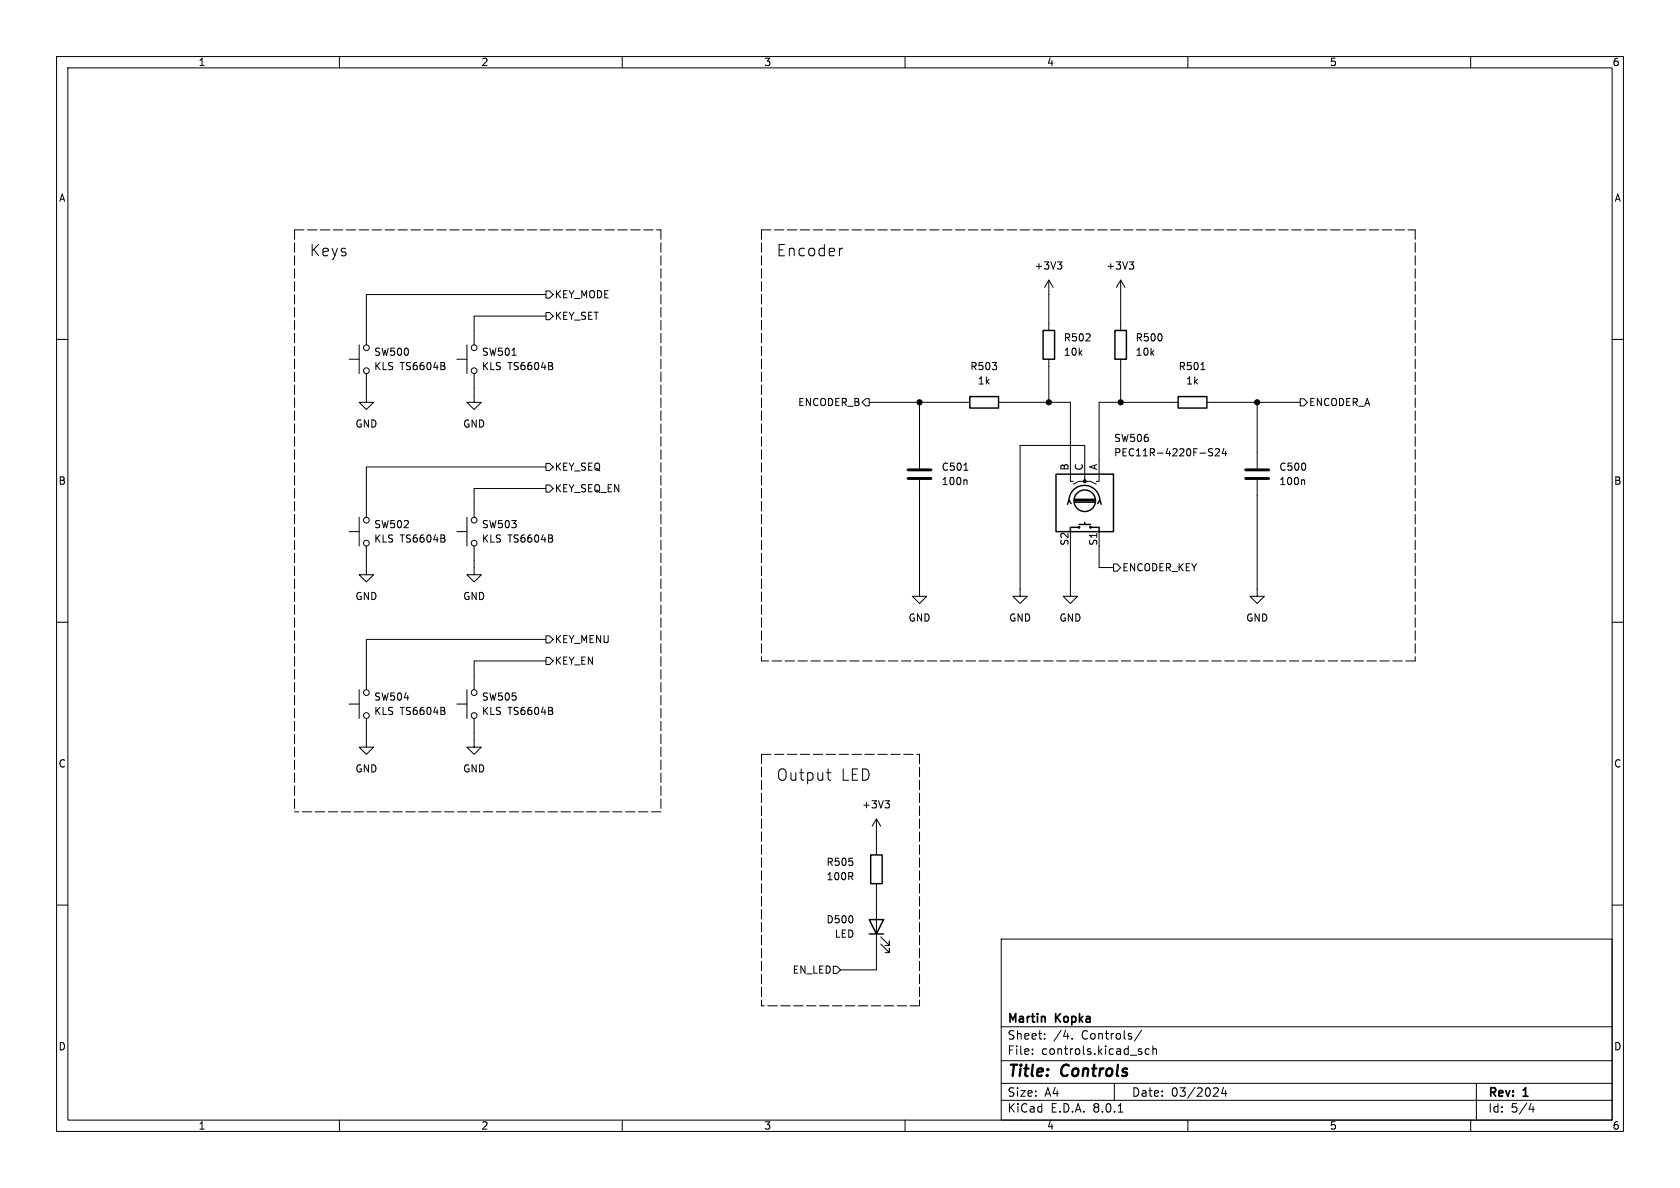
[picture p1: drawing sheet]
<svg xmlns="http://www.w3.org/2000/svg" width="297mm" height="210mm" viewBox="0 0 297 210" stroke-linecap="round" stroke-linejoin="round" font-family="sans-serif">
<g fill="none" stroke="#000" stroke-width=".18">
<path d="M10 10h277v190h-277zM12 12h273v186h-273zM60 10v2M110 10v2M160 10v2M210 10v2M260 10v2M10 60h2M96.5 55.2h.7l.6 .7-.6 .6h-.7zM96.5 51.4h.7l.6 .7-.6 .6h-.7zM96.5 55.9h-12.7v5.1M96.5 52.1h-31.7v8.9"/>
<path d="M149 43.9l-.5 .2M185.4 49.5l-.7 1.3M185.4 49.5v8.9M185.4 49.5l.8 1.3M186.9 46.3h.8l-.4 .5M187.5 46.8l.2 .2v.3l-.2 .3M198.1 49.5v8.9M198.1 49.5l-.7 1.3M198.1 49.5l.8 1.3M199.6 46.3h.8l-.4 .5M200.2 46.8l.2 .2v.3l-.2 .3M285 60h2"/>
<path d="M61.7 63.5h1.8M63.5 61v5M64.8 66v5.1h1.2l-1.2 1.3-1.3-1.3h1.3M78.6 64.8v.4M80.8 63.5h1.7M82.5 61v5M83.8 66v5.1h1.3l-1.3 1.3-1.3-1.3h1.3M90.5 62.8h.7M97.7 64.8v.4M153 70.5h.7v1.3h-.7l-.6-.7zM153.7 71.1h17.7M162.6 71.1v11.7"/>
<path d="M176.5 71.1h12.7v14h.5M185.4 63.5v7.6M198.1 63.5v7.6M208.3 71.1h-14v14h-.5M212.3 65.3h.7M213.4 71.1h16.5M214.4 79.4l-.5-.1-.2 .1v.4l.6 .2 .1 .3-.3 .3-.4-.1M214.9 79.4l.4-.1 .3 .4-.8 .9h.8M216.4 79.3l-.3 .9h.8M216.7 79.7v.9M222.2 71.1v11.7M229.9 70.5h.6l.6 .6-.6 .7h-.6z"/>
<path d="M61.7 94h1.8M63.5 91.4v5.1M64.8 96.5v5.1h1.2l-1.2 1.3-1.3-1.3h1.3M78.6 95.3v.4M80.8 94h1.7M82.5 91.4v5.1M83.8 96.5v5.1h1.3l-1.3 1.3-1.3-1.3h1.3M96.5 85.7h.7l.6 .7-.6 .6h-.7zM96.5 81.9h.7l.6 .7-.6 .6h-.7zM96.5 86.4h-12.7v5M96.5 82.6h-31.7v8.8M97.7 95.3v.4"/>
<path d="M162.6 84.8v20.6h1.2l-1.2 1.3-1.3-1.3h1.3M170.4 83.1h.7M170.8 84.8l.2 .2v.7M189.2 96.5v8.9h1.3l-1.3 1.3-1.2-1.3h1.2M189.7 85.6l1.1-.5h1v-6.4h-11.5v26.7h1.3l-1.3 1.3-1.2-1.3h1.2M191.8 84.6v.5h1l1 .5M194.3 94v6.3h2.5M196.8 99.7h.7l.6 .6-.6 .7h-.7zM222.2 84.8v20.6h1.3l-1.3 1.3-1.2-1.3h1.2M230.5 84.8l.1 .2v.7M10 110h2M96.5 112.4h.7l.6 .6-.6 .7h-.7z"/>
<path d="M96.5 116.2h.7l.6 .6-.6 .7h-.7zM96.5 116.8h-12.7v5.1M96.5 113h-31.7v8.9M285 110h2M61.7 124.5h1.8M63.5 121.9v5.1M64.8 127v5.1h1.2l-1.2 1.3-1.3-1.3h1.3M78.6 125.8v.4M80.8 124.5h1.7M82.5 121.9v5.1M83.8 127v5.1h1.3l-1.3 1.3-1.3-1.3h1.3M97.7 125.8v.4"/>
<path d="M146.1 136.6h.8M146.4 137.6l.1 .2 .4 .1M10 160h2M154.9 144.8v6.3M154.9 156.2v15.3h-6.3M154.9 144.8l-.7 1.3M154.9 144.8l.8 1.3M156.5 141.5h.7l-.4 .5M157 142l.2 .3v.3l-.2 .2M285 160h2M147.3 170.8h.7l.6 .7-.6 .6h-.7zM155.7 166.9l1.5 1.5v-.8v.8h-.7"/>
<path d="M155.7 165.6l1.5 1.5v-.7v.7h-.7M177 166h108v32h-108zM60 198v2M110 198v2M160 198v2M177 194.5h108M177 191.5h108M177 187.5h108M177 181.5h108M182.5 186.3v.1M182.5 185.5v.1M184.7 183.6v.1"/>
<path d="M184.7 182.8v.1M189.5 183.6v.1M197 191.5v3M197.7 196.6h.8M201.8 186v.3M201.8 182.1l-1.3 2M203.2 185.5l-.5-.1-.2 .3v.4l.1 .2h.6M203.8 185.5l.2-.1 .4 .1 .1 .9M203.8 184.9v1.5M210 198v2M215.1 192.3l.3 .3-.1 .3-.8 .9h.9M216.3 192.2l-.3 1.1h.9"/>
<path d="M216.7 192.8v1M260 198v2M261 191.5v6.5M270.7 195l-.4 1.1h.9M271 195.6v1"/>
<circle cx="64.8" cy="61.5" r=".51"/>
<circle cx="64.8" cy="65.5" r=".51"/>
<circle cx="83.8" cy="61.5" r=".51"/>
<circle cx="83.8" cy="65.5" r=".51"/>
<circle cx="64.8" cy="96" r=".51"/>
<circle cx="64.8" cy="91.9" r=".51"/>
<circle cx="83.8" cy="96" r=".51"/>
<circle cx="83.8" cy="91.9" r=".51"/>
<circle cx="64.8" cy="126.5" r=".51"/>
<circle cx="64.8" cy="122.4" r=".51"/>
<circle cx="83.8" cy="122.4" r=".51"/>
<circle cx="83.8" cy="126.5" r=".51"/>
</g>
<g fill="none" stroke="#000" stroke-width=".25">
<path d="M184.4 58.4h2v5.1h-2zM197.1 58.4h2v5.1h-2zM171.4 70.1h5.1v2h-5.1zM208.3 70.1h5.1v2h-5.1zM186.7 83.8h10.1v10.2h-10.1zM189 88.5a2.73 2.73 0 0 1 2.7-2.7 2.73 2.73 0 0 1 2.7 2.7M189.4 89l-.4-.6-.3 .8M190 88.3h3.5M190 88.5h3.5M190 88.8h3.5M190.8 93.2h-1.6v.8M190.8 92.7h2"/>
<path d="M191.8 92.3v.4M192.8 93.2h1.5v.8M194.1 89l.3-.6 .3 .8M153.9 151.1h2.1v5.1h-2.1zM153.7 162.6h2.5l-1.3 2.5zM153.7 165.1h2.5"/>
<circle cx="190.8" cy="93.2" r=".13"/>
<circle cx="191.8" cy="88.5" r="1.9"/>
<circle cx="192.8" cy="93.2" r=".13"/>
</g>
<path d="M160.5 84.6h4.1M160.5 83.1h4.1M220.2 84.6h4.1M220.2 83.1h4.1" fill="none" stroke="#000" stroke-width=".51"/>
<g fill="#000" stroke="#000" stroke-width=".18">
<circle cx="162.6" cy="71.1" r=".46"/>
<circle cx="185.4" cy="71.1" r=".46"/>
<circle cx="198.1" cy="71.1" r=".46"/>
<circle cx="222.2" cy="71.1" r=".46"/>
<circle cx="191.8" cy="85.1" r=".25"/>
</g>
<path d="M52.1 40.6v102.9M52.1 40.6h64.7M116.8 40.6v102.9M134.6 40.6h115.6M134.6 40.6v76.2M250.2 40.6v76.2M250.2 116.8h-115.6M134.6 133.4h28M134.6 133.4v44.4M162.6 133.4v44.4M116.8 143.5h-64.7M162.6 177.8h-28" fill="none" stroke="#000" stroke-width=".18" stroke-dasharray="1.7 .6"/>
<g font-size="2.8">
<text x="54.6" y="45.5">Keys</text>
<text x="137.2" y="45.5">Encoder</text>
<text x="137.2" y="138.2">Output</text>
<text x="148.6" y="138.2">LED</text>
<text x="178" y="190.9">Title:</text>
<text x="187.7" y="190.9">Controls</text>
</g>
<g font-size="2.1">
<text x="178" y="184">Sheet:</text>
<text x="178" y="181.2">Martin</text>
<text x="186.2" y="184">/4.</text>
<text x="186.7" y="181.2">Kopka</text>
<text x="191.2" y="184">Controls/</text>
<text x="178" y="186.7">File:</text>
<text x="184.1" y="186.7">controls.kicad_sch</text>
<text x="178" y="196.9">KiCad</text>
<text x="178" y="194.1">Size:</text>
<text x="184.7" y="194.1">A4</text>
<text x="185.7" y="196.9">E.D.A.</text>
<text x="193.3" y="196.9">8.0.1</text>
<text x="200" y="194.1">Date:</text>
<text x="207" y="194.1">03/2024</text>
<text x="263" y="194.3">Rev:</text>
<text x="263" y="196.9">Id:</text>
<text x="267.1" y="196.9">5/4</text>
<text x="269.4" y="194.3">1</text>
</g>
<g font-size="1.8">
<text x="35" y="11.9">1</text>
<text x="85" y="11.9">2</text>
<text x="135" y="11.9">3</text>
<text x="185" y="11.9">4</text>
<text x="235" y="11.9">5</text>
<text x="285" y="11.9">6</text>
<text x="10.3" y="35.9">A</text>
<text x="285.3" y="35.9">A</text>
<text x="182.8" y="47.9">+3V3</text>
<text x="195.5" y="47.9">+3V3</text>
<text x="98" y="52.9">KEY_MODE</text>
<text x="98" y="56.7">KEY_SET</text>
<text x="66" y="65.6">KLS</text>
<text x="66" y="63.1">SW500</text>
<text x="70.7" y="65.6">TS6604B</text>
<text x="85.1" y="65.6">KLS</text>
<text x="85.1" y="63.1">SW501</text>
<text x="89.8" y="65.6">TS6604B</text>
<text x="171.4" y="65.6">R503</text>
<text x="188" y="60.6">R502</text>
<text x="188" y="63.1">10k</text>
<text x="200.7" y="60.6">R500</text>
<text x="200.7" y="63.1">10k</text>
<text x="208.3" y="65.6">R501</text>
<text x="141" y="72">ENCODER_B</text>
<text x="172.8" y="68.2">1k</text>
<text x="209.6" y="68.2">1k</text>
<text x="231.3" y="72">ENCODER_A</text>
<text x="62.7" y="75.8">GND</text>
<text x="81.8" y="75.8">GND</text>
<text x="98" y="83.4">KEY_SEQ</text>
<text x="166.4" y="83.4">C501</text>
<text x="189" y="83.3" transform="rotate(-90 189 83.3)">B</text>
<text x="191.5" y="83.3" transform="rotate(-90 191.5 83.3)">C</text>
<text x="194.1" y="83.2" transform="rotate(-90 194.1 83.2)">A</text>
<text x="196.9" y="80.9">PEC11R-4220F-S24</text>
<text x="196.9" y="78.3">SW506</text>
<text x="226.1" y="83.4">C500</text>
<text x="10.3" y="85.9">B</text>
<text x="98" y="87.2">KEY_SEQ_EN</text>
<text x="166.4" y="86">100n</text>
<text x="226.1" y="86">100n</text>
<text x="285.3" y="85.9">B</text>
<text x="66" y="93.6">SW502</text>
<text x="85.1" y="93.6">SW503</text>
<text x="66" y="96.1">KLS</text>
<text x="70.7" y="96.1">TS6604B</text>
<text x="85.1" y="96.1">KLS</text>
<text x="89.8" y="96.1">TS6604B</text>
<text x="189" y="96.6" transform="rotate(-90 189 96.6)">S2</text>
<text x="194.1" y="96.6" transform="rotate(-90 194.1 96.6)">S1</text>
<text x="198.3" y="101.2">ENCODER_KEY</text>
<text x="62.7" y="106.3">GND</text>
<text x="81.8" y="106.3">GND</text>
<text x="98" y="113.9">KEY_MENU</text>
<text x="160.5" y="110.1">GND</text>
<text x="178.3" y="110.1">GND</text>
<text x="187.2" y="110.1">GND</text>
<text x="220.2" y="110.1">GND</text>
<text x="98" y="117.7">KEY_EN</text>
<text x="66" y="124.1">SW504</text>
<text x="85.1" y="124.1">SW505</text>
<text x="66" y="126.6">KLS</text>
<text x="70.7" y="126.6">TS6604B</text>
<text x="85.1" y="126.6">KLS</text>
<text x="89.8" y="126.6">TS6604B</text>
<text x="10.3" y="135.9">C</text>
<text x="62.7" y="136.8">GND</text>
<text x="81.8" y="136.8">GND</text>
<text x="285.3" y="135.9">C</text>
<text x="152.3" y="143.1">+3V3</text>
<text x="146" y="153.3">R505</text>
<text x="146" y="155.8">100R</text>
<text x="146" y="163.4">D500</text>
<text x="147.5" y="166">LED</text>
<text x="140" y="172.3">EN_LED</text>
<text x="10.3" y="185.9">D</text>
<text x="285.3" y="185.9">D</text>
<text x="35" y="199.9">1</text>
<text x="85" y="199.9">2</text>
<text x="135" y="199.9">3</text>
<text x="185" y="199.9">4</text>
<text x="235" y="199.9">5</text>
<text x="285" y="199.9">6</text>
</g>
</svg>
